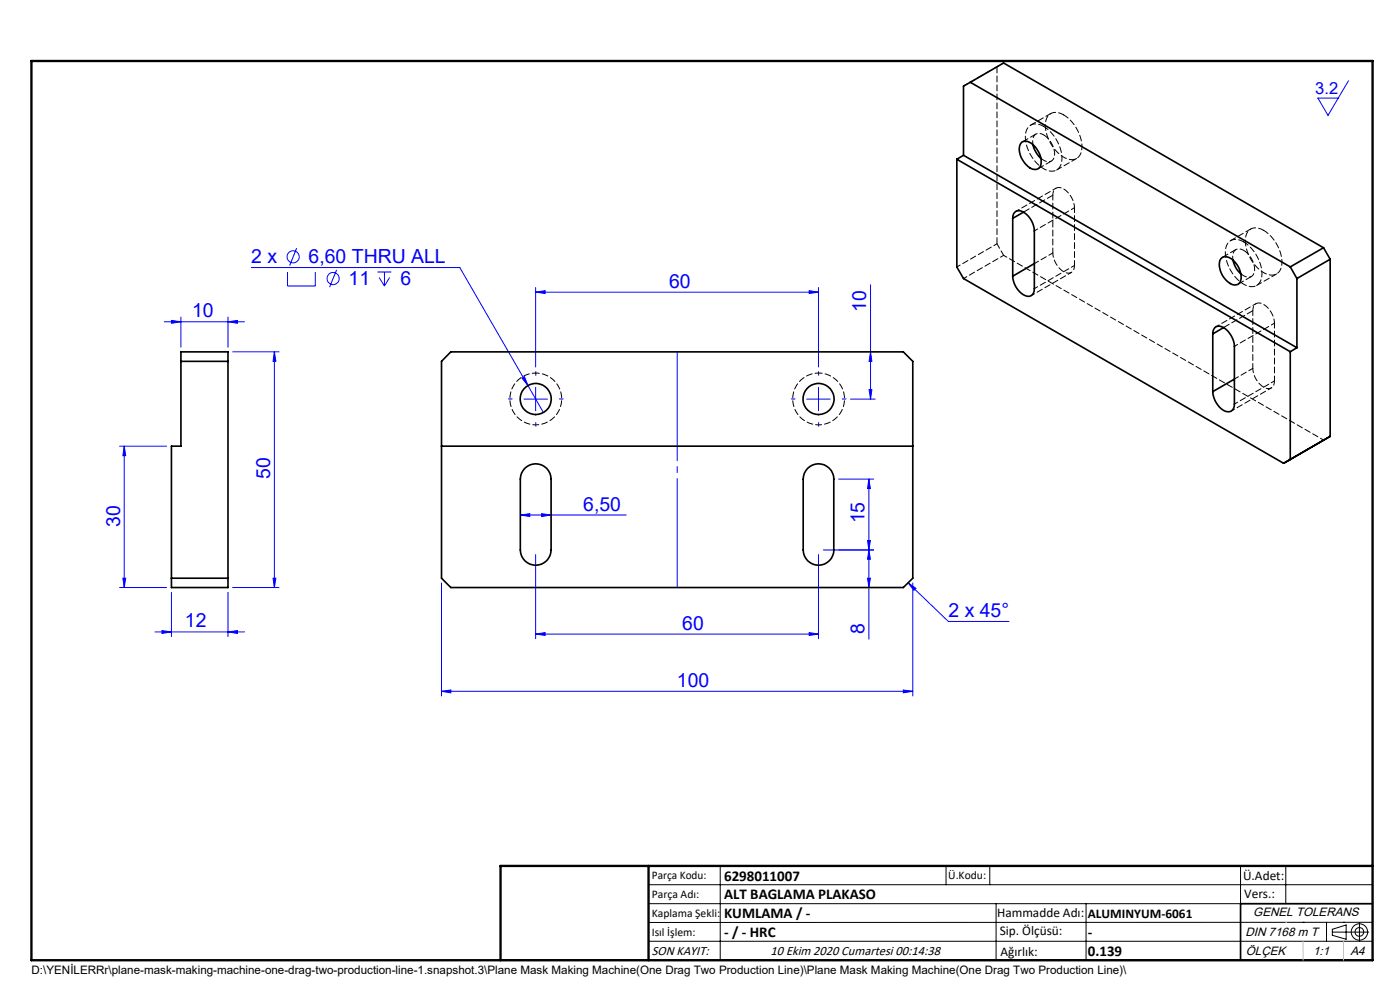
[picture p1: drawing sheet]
<svg xmlns="http://www.w3.org/2000/svg" width="297mm" height="210mm" viewBox="0 0 297 210" stroke-linecap="round" stroke-linejoin="round" font-family="sans-serif">
<g fill="none" stroke="#00f" stroke-width=".21">
<path d="M286.1 17.1l-4.4 7.4-2.1-3.7h4.3M53.3 56.8h44.2l14.5 25M61 57.7v3h5.9v-3M62.9 52.6l-1.4 3.7M71.4 57.2l-1.5 3.7M80.1 57.7h2.9M80.4 58.9l1.2 1.8M81.6 57.7v3M82.7 58.9l-1.1 1.8M34.9 68.3h17M36.4 68l2 .3-2 .3zM38.4 67.3v6.4"/>
<path d="M48.4 68.3l2-.3v.6zM48.4 67.3v6.4M49.4 74.6h9.8M58.2 74.6l.3 2.1h-.6zM58.2 74.6v50M113.6 62l2-.3v.6zM113.6 61v16.8M113.6 62h60M171.7 61.7l1.9 .3-1.9 .3zM173.6 61v16.8M184.7 74.6l.3 2.1h-.6zM184.7 60.4v24.3"/>
<path d="M25.4 94.6h9.9M26.4 94.6v30M26.4 94.6l.3 2.1h-.6zM110.7 80.2l.6-.3 .7 1.9zM111.2 84.7h4.9M112 81.8l3.3 5.7M113.6 82.2v4.9M171.1 84.7h5M173.6 82.2v4.9M180.4 84.7h5.3M184.4 82.6h.6l-.3 2.1zM110.4 109.2l2-.2v.6z"/>
<path d="M110.4 109.2h22.5M113.6 117.6v17.9M114.9 109l2 .2-2 .4zM173.6 117.6v17.9M174.7 116.7h10.6M177.9 101.6h7.4M184 114.6h.6l-.3 2.1zM184.3 101.6v34M184.3 101.6l.3 2h-.6zM184.3 116.7l.3 1.9h-.6zM25.4 124.6h9.9M26.1 122.7h.6l-.3 1.9z"/>
<path d="M32.9 134h19M34.4 133.8l2 .2-2 .4zM36.4 125.7v9.3M48.4 134l2-.2v.6zM48.4 125.7v9.3M49.4 124.6h9.8M57.9 122.7h.6l-.3 1.9zM93.7 123.6v24M113.6 134.5l2-.3v.6zM113.6 134.5h60M171.7 134.2l1.9 .3-1.9 .3zM184 122.7h.6l-.3 1.9z"/>
<path d="M192.7 123.6l1.6 1.2-.4 .4zM192.7 123.6l8.5 8.2h12.9M193.6 123.6v24M93.7 146.6l1.9-.2v.6zM93.7 146.6h99.9M191.6 146.4l2 .2-2 .4z"/>
<circle cx="62.2" cy="54.5" r="1.29"/>
<circle cx="70.7" cy="59.1" r="1.29"/>
</g>
<g fill="none" stroke="#000" stroke-width=".21">
<path d="M137.6 187.7h153.6M137.6 191.7h153.6M137.6 199.7h153.6M152.8 183.7v20M200.7 183.7v4M210 183.7v4M211.3 191.7v12M230.4 191.7v12M263.2 183.7v20M272.8 183.7v8M276.4 195.6h.1M281.4 195.6v4.1"/>
<path d="M282.6 197.7h7.8M282.6 197.1l3-.9v3l-3-.8zM285 195.6h.1M288.4 195.8v3.8M291.2 195.6l-153.6 .1"/>
<circle cx="288.4" cy="197.7" r="1.74"/>
<circle cx="288.4" cy="197.7" r=".93"/>
</g>
<path d="M143.7 124.6v-50" fill="none" stroke="#00f" stroke-width=".21" stroke-dasharray="30.5 1.3 1.3 1.3" stroke-dashoffset="7.4"/>
<path d="M113.7 79.6v-.8M173.7 79.6v-.8M108.7 84.6h-.8M113.7 89.6v.8M118.7 84.6h.8M168.7 84.6h-.8M173.7 89.6v.8M178.7 84.6h.8" fill="none" stroke="#00f" stroke-width=".21" stroke-dasharray="30.5 1.3 1.3 1.3"/>
<path d="M291.2 191.7h-28v12M106.2 203.7h185" fill="none" stroke="#000" stroke-width=".35"/>
<path d="M6.7 12.9h284.5v190.8h-284.5zM137.6 183.7v20M291.2 183.7h-185v20" fill="none" stroke="#000" stroke-width=".5"/>
<path d="M272.8 195.6h.1M276.4 199.7v4M285 199.7v4" fill="none" stroke="#c0c0c0" stroke-width=".21"/>
<g fill="#00f">
<path d="M114.9 109l2 .2-2 .4zM110.4 109.2l2-.2v.6z"/>
<path d="M113.6 134.5l2-.3v.6zM171.7 134.2l1.9 .3-1.9 .3zM93.7 146.6l1.9-.2v.6zM191.6 146.4l2 .2-2 .4zM113.6 62l2-.3v.6zM171.7 61.7l1.9 .3-1.9 .3zM192.7 123.6l1.6 1.2-.4 .4zM110.7 80.2l1.3 1.6-.7-1.9zM36.4 68l2 .3-2 .3zM48.4 68.3l2-.3v.6z"/>
<path d="M48.4 134l2-.2v.6zM34.4 133.8l2 .2-2 .4z"/>
<path d="M184 114.6h.6l-.3 2.1zM184.3 101.6l.3 2h-.6zM57.9 122.7h.6l-.3 1.9zM58.2 74.6l.3 2.1h-.6z"/>
<path d="M184.4 82.6h.6l-.3 2.1zM184.7 74.6l.3 2.1h-.6z"/>
<path d="M184.3 116.7l.3 1.9h-.6zM184 122.7h.6l-.3 1.9zM26.4 94.6l.3 2.1h-.6zM26.1 122.7h.6l-.3 1.9z"/>
</g>
<g fill="none" stroke="#000" stroke-width=".35">
<path d="M205.8 17.5l-1.4 .8v14.6M205.8 17.5l67.9 39.1M205.8 17.5l7.1-4.1 67.9 39.2M203 33.8v22.8l1.4 2.5 67.9 39.2M203 33.8l70.7 40.8M204.4 32.9l70.7 40.9M204.4 32.9l-1.4 .9M216.8 30.2a2.63 2.63 0 0 1 3.2 1.5 3.4 3.4 0 0 1 .5 3.9 1.94 1.94 0 0 1-2.8-.6 4.2 4.2 0 0 1-1.2-4.6zM219.1 30.6l.5 1.5 1.2 1.5M214.8 46.3a1.39 1.39 0 0 1 .7-1.5 1.39 1.39 0 0 1 1.6 .2 5 5 0 0 1 2.3 4v12.2a1.39 1.39 0 0 1-.6 1.5 1.39 1.39 0 0 1-1.7-.2 5 5 0 0 1-2.3-3.9M214.8 46.3v12.3M217.1 45l-2.3 1.3"/>
<path d="M219.4 55.9l-4.6 2.7M259.2 54.7a2.19 2.19 0 0 1 2.8 1 4.3 4.3 0 0 1 1.1 4.1 1.55 1.55 0 0 1-2.6 0 4.3 4.3 0 0 1-1.5-4.9zM261.5 55.2l.3 .8a4.9 4.9 0 0 0 1.4 2.1M273.7 56.6l1.4 2.5M275.1 59.1v14.7M280.8 52.6l-7.1 4M280.8 52.6l1.4 2.4M282.2 55l-7.1 4.1M282.2 55v37.6M38.4 74.6h10v50h-12v-30h2zM38.4 76.7h10M95.6 74.6h96l2 2.1v46l-2 1.9h-96l-1.9-1.9v-46z"/>
<path d="M257.3 70.8a1.39 1.39 0 0 1 .6-1.5 1.39 1.39 0 0 1 1.7 .2 5.1 5.1 0 0 1 2.3 4v12.2a1.41 1.41 0 0 1-.7 1.5 1.41 1.41 0 0 1-1.6-.1 5.1 5.1 0 0 1-2.3-4M257.3 70.8v12.3M259.6 69.5l-2.3 1.3M273.7 74.6v22.9l-1.4 .8M275.1 73.8l-1.4 .8M93.7 94.6h99.9M111.3 99.3a3.3 3.3 0 0 1 3.6-.7 3.3 3.3 0 0 1 2 3v15.1a3.3 3.3 0 0 1-3.3 3.2 3.3 3.3 0 0 1-3.2-3.2v-15.1a3.3 3.3 0 0 1 .9-2.3zM171.3 99.3a3.2 3.2 0 0 1 3.6-.7 3.2 3.2 0 0 1 2 3v15.1a3.2 3.2 0 0 1-3.3 3.2 3.2 3.2 0 0 1-3.2-3.2v-15.1a3.3 3.3 0 0 1 .9-2.3zM261.9 80.4l-4.6 2.7M282.2 92.6l-9.9 5.7M282.2 92.6l-1.4 .8M36.4 122.7h12"/>
<circle cx="113.6" cy="84.6" r="3.3"/>
<circle cx="173.6" cy="84.6" r="3.3"/>
</g>
<g fill="none" stroke="#000" stroke-width=".21" stroke-dasharray="1.3 .6" stroke-dashoffset=".5">
<path d="M219.1 30.6a1.62 1.62 0 0 1 1.4-2.3l.9 .3M224 39.9l-8.5 4.9M204.4 59.1l8.5-4.9M211.5 51.7l-8.5 4.9M212.9 54.2l67.9 39.2M227.9 44.1l-8.4 4.9M227.9 56.3l-8.4 4.9M261.6 55.1a1.62 1.62 0 0 1 1.4-2.3l.8 .3M113.7 79.1a5.5 5.5 0 0 1 4.9 8 5.5 5.5 0 0 1-9.4 .7 5.5 5.5 0 0 1 3.7-8.6l.8-.1M173.7 79.1a5.5 5.5 0 0 1 4.9 8 5.5 5.5 0 0 1-9.4 .7 5.5 5.5 0 0 1 3.7-8.6l.8-.1M218.8 62.7l8.5-4.9M266.4 64.4l-8.4 4.9"/>
<path d="M270.4 68.6l-8.5 4.9M261.2 87.2l8.5-4.9M270.4 80.8l-8.5 4.9"/>
</g>
<path d="M221.4 26.8a8.3 8.3 0 0 1 3.8 7.5 2.22 2.22 0 0 1-3.5 1.6 8.2 8.2 0 0 1-4.1-7.9 2.15 2.15 0 0 1 3.2-1.5l.6 .3M222.9 24.1l-4.2 2.4M224.2 36.1l4.2-2.5M225.6 24.4a8.3 8.3 0 0 1 3.9 7.5 2.22 2.22 0 0 1-3.6 1.6 8.2 8.2 0 0 1-4-8 2.15 2.15 0 0 1 3.2-1.4l.5 .3M263.8 51.3a8.3 8.3 0 0 1 3.9 7.5 2.22 2.22 0 0 1-3.6 1.6 8.2 8.2 0 0 1-4-7.9 2.15 2.15 0 0 1 3.2-1.5l.5 .3M265.3 48.6l-4.2 2.4M268.1 48.9a8.3 8.3 0 0 1 3.8 7.5 2.22 2.22 0 0 1-3.5 1.6 8.2 8.2 0 0 1-4.1-8 2.15 2.15 0 0 1 3.2-1.4l.6 .3M266.6 60.6l4.2-2.5" fill="none" stroke="#000" stroke-width=".21" stroke-dasharray="1.3 .6" stroke-dashoffset=".1"/>
<path d="M221.4 28.6a4.8 4.8 0 0 1 2.2 4.9 1.43 1.43 0 0 1-2.4 .4l-.4-.3M223.3 41.4l-6.1 3.6M263.8 53.1a4.8 4.8 0 0 1 2.2 4.8 1.43 1.43 0 0 1-2.4 .4l-.3-.2M265.8 65.9l-6.2 3.6" fill="none" stroke="#000" stroke-width=".21" stroke-dasharray="1.3 .6" stroke-dashoffset="-.1"/>
<path d="M204.4 18.2l7.1-4M223.3 53.7a4.6 4.6 0 0 0 3.2 4.2 1.36 1.36 0 0 0 1.4-1.6M227.9 44.1a4.6 4.6 0 0 0-3.1-4.3 1.36 1.36 0 0 0-1.5 1.6M265.8 78.1a4.6 4.6 0 0 0 3.2 4.3 1.36 1.36 0 0 0 1.4-1.6M270.4 68.6a4.6 4.6 0 0 0-3.2-4.3 1.36 1.36 0 0 0-1.4 1.6" fill="none" stroke="#000" stroke-width=".21" stroke-dasharray="1.3 .6" stroke-dashoffset=".4"/>
<path d="M212.9 54.2l-1.4-2.5M223.3 41.4v12.3M227.9 56.3v-12.2M265.8 65.9v12.2M270.4 80.8v-12.2" fill="none" stroke="#000" stroke-width=".21" stroke-dasharray="1.3 .6" stroke-dashoffset=".2"/>
<path d="M211.5 14.2l1.4-.9" fill="none" stroke="#000" stroke-width=".21" stroke-dasharray="1.3 .6" stroke-dashoffset=".8"/>
<path d="M211.5 14.2v37.5M219.8 28.4l-2.9 1.7M220.2 35.8l2.9-1.6M262.2 52.9l-2.8 1.7M262.7 60.3l2.8-1.6" fill="none" stroke="#000" stroke-width=".21" stroke-dasharray="1.3 .6"/>
<path d="M223.3 53.7l-3.8 2.2M265.8 78.1l-3.9 2.3" fill="none" stroke="#000" stroke-width=".21" stroke-dasharray="1.3 .6" stroke-dashoffset=".3"/>
<g font-size="4.1" fill="#00f">
<text x="53.3" y="55.8">2 x</text>
<text x="65.5" y="55.8">6,60 THRU ALL</text>
<text x="74" y="60.4">11</text>
<text x="85" y="60.4">6</text>
<text x="141.9" y="61">60</text>
<text x="40.8" y="67.3">10</text>
<text x="183.8" y="66.1" transform="rotate(-90 183.8 66.1)">10</text>
<text x="57.3" y="101.5" transform="rotate(-90 57.3 101.5)">50</text>
<text x="25.5" y="111.7" transform="rotate(-90 25.5 111.7)">30</text>
<text x="123.7" y="108.3">6,50</text>
<text x="183.4" y="111" transform="rotate(-90 183.4 111)">15</text>
<text x="201.2" y="130.9">2 x 45°</text>
<text x="39.2" y="133.1">12</text>
<text x="144.7" y="133.6">60</text>
<text x="183.4" y="134.4" transform="rotate(-90 183.4 134.4)">8</text>
<text x="143.6" y="145.7">100</text>
</g>
<text font-size="3.5" fill="#00f" x="279" y="20">3.2</text>
<g font-size="3.2">
<text x="153.6" y="190.8">ALT BAGLAMA PLAKASO</text>
<text x="153.6" y="186.8">6298011007</text>
<text x="153.6" y="194.8">KUMLAMA / -</text>
<text x="153.6" y="198.8">- / - HRC</text>
<text x="230.8" y="198.7">-</text>
<text x="230.8" y="202.8">0.139</text>
</g>
<g font-size="2.8">
<text x="263.7" y="186.7">Ü.Adet:</text>
<text x="263.9" y="190.5">Vers.:</text>
<text x="211.5" y="194.5">Hammadde Adı:</text>
<text x="230.8" y="194.7">ALUMINYUM-6061</text>
<text x="138.3" y="202.6">SON KAYIT:</text>
<text x="163.5" y="202.6">10 Ekim 2020 Cumartesi 00:14:38</text>
<text x="212.1" y="198.4">Sip. Ölçüsü:</text>
<text x="212.2" y="202.7">Ağırlık:</text>
</g>
<g font-size="2.6">
<text x="265.9" y="194.4">GENEL TOLERANS</text>
<text x="264.2" y="198.5">DIN 7168 m T</text>
<text x="264.3" y="202.6">ÖLÇEK</text>
<text x="278.5" y="202.6">1:1</text>
<text x="286.5" y="202.6">A4</text>
</g>
<g font-size="2.5">
<text x="138.3" y="186.4">Parça Kodu:</text>
<text x="138.3" y="190.5">Parça Adı:</text>
<text x="201.2" y="186.5">Ü.Kodu:</text>
<text x="138.3" y="194.5">Kaplama Şekli:</text>
<text x="138.3" y="198.6">Isıl İşlem:</text>
<text x="6.7" y="206.7">D:\YENİLERRr\plane-mask-making-machine-one-drag-two-production-line-1.snapshot.3\Plane Mask Making Machine(One Drag Two Production Line)\Plane Mask Making Machine(One Drag Two Production Line)\</text>
</g>
</svg>
